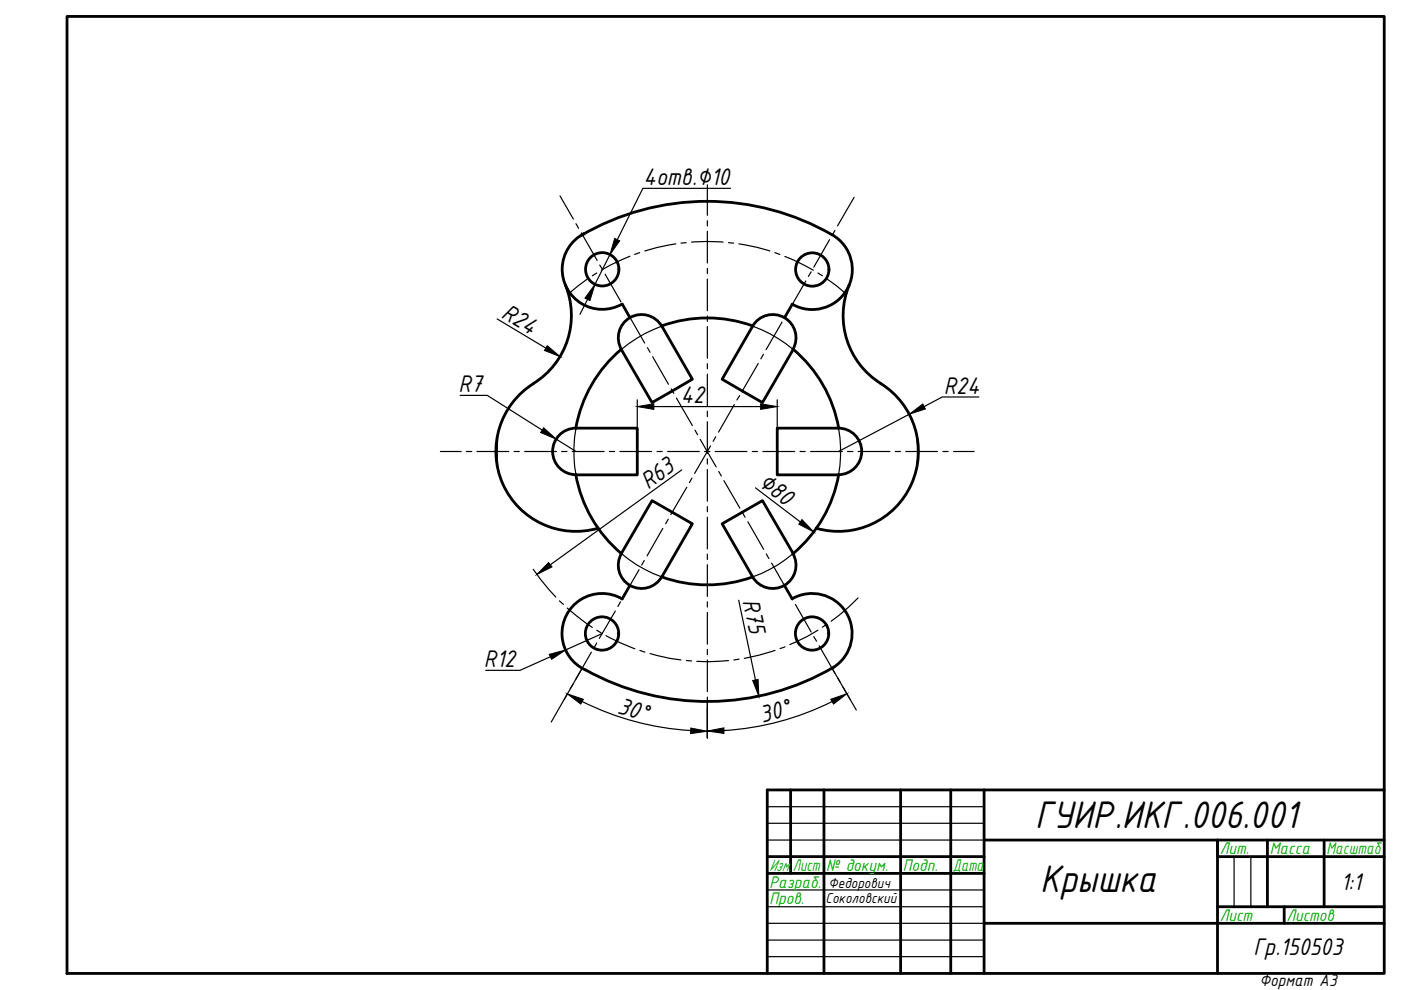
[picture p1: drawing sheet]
<svg xmlns="http://www.w3.org/2000/svg" width="297mm" height="210mm" viewBox="0 0 297 210" stroke-linecap="round" stroke-linejoin="round" font-family="sans-serif">
<!-- layer: 0 -->
<g fill="none" stroke="#000" stroke-width=".59">
<path d="M14.2 3.5h279.3v202.9h-279.3zM123.8 49.5a8.5 8.5 0 0 0-3.6 11.6 8.5 8.5 0 0 0 11.7 3.4M123.8 49.6l-.3 .2M149.9 42.7a52.4 52.4 0 0 1 27.5 7.7 8.5 8.5 0 0 1 1.9 11.5 8.5 8.5 0 0 1-11.3 2.6l-1.6 2.8M150 42.7a53 53 0 0 0-26.9 7.3M119.8 60.4a17 17 0 0 1-6.7 20.9M131.7 74.1l6.5 11.3 4.3-2.5 4.3-2.5-6.5-11.3a27.9 27.9 0 0 1 19.3 0l-6.5 11.3 4.3 2.5 4.3 2.5 6.5-11.3M131.7 74.1a28.3 28.3 0 0 0-9.6 16.7M131.9 64.5l1.6 2.8M140.3 69.2a4.9 4.9 0 0 0-6.7-1.9 4.9 4.9 0 0 0-1.8 6.8M159.6 69.2a4.9 4.9 0 0 1 6.7-1.9 4.9 4.9 0 0 1 1.8 6.8M168.2 74.1a28.3 28.3 0 0 1 9.6 16.7"/>
<path d="M180.1 60.4a17 17 0 0 0 6.7 20.9 17 17 0 0 1 6.4 21.3 17 17 0 0 1-20.2 9.4M113.2 81.3a17 17 0 0 0-6.6 21.3 17 17 0 0 0 20.2 9.4M122.1 90.8a4.9 4.9 0 0 0-4.9 4.9 4.9 4.9 0 0 0 4.9 4.9 28.2 28.2 0 0 0 9.6 16.8l6.5-11.3 8.6 5-6.5 11.2a28.3 28.3 0 0 0 19.3 0l-6.5-11.2 8.6-5 6.5 11.3a28.3 28.3 0 0 0 9.6-16.7M122.1 90.8h13v9.9h-13M131.8 117.4a4.9 4.9 0 0 0 1.8 6.7 4.9 4.9 0 0 0 6.7-1.8M168.1 117.4a4.9 4.9 0 0 1-1.8 6.7 4.9 4.9 0 0 1-6.7-1.8M177.8 100.6a4.9 4.9 0 0 0 4.9-4.9 4.9 4.9 0 0 0-4.9-4.9h-13v9.9h13M133.5 124.1l-1.6 2.9M166.3 124.1l1.7 2.9M167.9 127a8.5 8.5 0 0 1 11.5 2.9 8.5 8.5 0 0 1-2.6 11.5 53 53 0 0 1-54.3-.3 8.5 8.5 0 0 1-1.9-11.5 8.5 8.5 0 0 1 11.3-2.6M167.6 167.5v17.7M174.7 167.5v38.9"/>
<path d="M191 167.5v38.9M201.6 167.5v38.9M208.6 167.5v38.9M208.6 178.1h84.9M268.7 178.1v14.1M280.7 178.1v14.1M293.5 167.5h-130.8v38.9M162.7 181.6h45.9M162.7 185.2h45.9M208.6 195.8h84.9M258.1 192.2h35.4M272.3 192.2v3.6"/>
<path d="M293.5 181.6h-35.4v-3.5v28.3"/>
<circle cx="127.7" cy="57.1" r="3.5"/>
<circle cx="172.2" cy="57.1" r="3.5"/>
<circle cx="127.6" cy="134.3" r="3.5"/>
<circle cx="172.2" cy="134.3" r="3.5"/>
</g>
<path d="M162.7 171h45.9M162.7 174.6h45.9M162.7 178.1h45.9M162.7 188.7h45.9M162.7 192.2h45.9M162.7 199.3h45.9M162.7 195.8h45.9M261.6 181.6v10.6M265.2 181.6v10.6M162.7 202.8h45.9" fill="none" stroke="#000" stroke-width=".25"/>
<g fill="none" stroke="#000" stroke-width=".25">
<path d="M150 39.2v6.4M118.7 41.5l2.9 5M122.1 47.4l.6 1M123.3 49.4l3.3 5.8M124.7 59.1l-4.1 3.2M126.5 57.9l-.9 .6M127.2 56.2l.5 1M128.3 58.1l3.3 5.9M133.5 54.3l-4.1 1.9-1.9 1.1M135.6 53.6l-1 .3M143.3 51.7l-4 .8-2.6 .7M145.5 51.4l-1.1 .1"/>
<path d="M146.6 51.3l3.4-.1 3.3 .1M150 46.8v1.1M150 49v6.8M150 56.9v1.1M150 59.2v6.7M154.5 51.4l1.1 .1M156.7 51.7l3.9 .8 2.6 .7M164.3 53.6l1 .3M166.4 54.4l1.8 .7 4.3 2.2M170.8 59.6l-3.3 5.8M172 57.6l-.6 1M173.4 57.9l1 .6"/>
<path d="M175.3 59.1l2.1 1.5 2 1.7M175.9 50.8l-3.4 5.9M177 48.9l-.5 .9M181.1 41.8l-3.5 6.1M132.2 65l.6 .9M133.3 66.9l3.4 5.8M137.3 73.7l.5 1M138.4 75.6l3.3 5.9M140.3 69.1a28 28 0 0 0-8.6 5M150 67v1.1M150 69.2v6.8M150 77.1v1.1"/>
<path d="M150 79.3v6.8M159.6 69.1a28 28 0 0 1 8.6 5M160.8 77.1l-3.4 5.8M161.9 75.1l-.6 1M165.8 68.3l-3.4 5.8M166.4 67.3h.1M166.9 66.4l-.5 .9M93.4 95.7h4.4M98.9 95.7h1.1M101.1 95.7h6.8M105.6 92l-.2 2.5 .2 5M109 95.7h1.1"/>
<path d="M111.2 95.7h6.8M119.1 95.7h1.1M121.3 95.7h6.8M122.1 90.8a28.1 28.1 0 0 0 0 9.9M129.2 95.7h1.1M131.4 95.7h6.8M139.3 95.7h1.1M141.5 95.7h6.8M142.3 82.4l.6 1M143.4 84.4l3.4 5.8M147.3 91.2l.6 1M148.4 93.1l3.4 5.9"/>
<path d="M149.4 95.7h1.1M150 87.2v1.1M150 89.4v6.8M150 97.3v1.1M150 99.5v6.8M150.7 94.5l-3.4 5.9M151.6 95.7h6.8M151.8 92.6l-.6 1M152.4 100l.5 .9M155.7 85.8l-3.4 5.8M156.8 83.9l-.6 .9M159.5 95.7h1.1"/>
<path d="M161.7 95.7h6.8M169.6 95.7h1.1M171.9 95.7h6.7M177.8 90.8a28.1 28.1 0 0 1 0 9.9M179.7 95.7h1.1M181.9 95.7h6.8M189.8 95.7h1.1M192.1 95.7h6.7M194.3 92l.2 2.5-.2 5M199.9 95.7h1.1M202.2 95.7h4.3M131.7 117.4a26.6 26.6 0 0 0 8.6 4.9"/>
<path d="M136.6 118.8l-.6 1M140.5 112l-3.3 5.9M141.7 110.1l-.6 1M145.6 103.3l-3.4 5.8M146.7 101.4l-.5 .9M150 107.4v1.1M150 109.7v6.7M150 117.5v1.1M150 119.7v6.8M153.5 101.9l3.4 5.9M157.4 108.7l.6 1M158.6 110.6l3.3 5.9"/>
<path d="M162.5 117.4l.5 1M163.6 119.4l3.3 5.8M168.2 117.4a26.6 26.6 0 0 1-8.6 4.9M113.1 120.7l1.6 2.2 3.1 3.7M118.6 127.4l.9 .8M120.3 128.9l2 1.8 3.3 2.3M125.4 138.3l-3.4 5.8M126.5 133.6l1 .6M126.5 136.3l-.5 1M128.5 134.8l3.1 1.5 3 1.3M130.5 129.6l-3.4 5.8M131.6 127.6l-.6 1"/>
<path d="M135.5 120.8l-3.4 5.8M135.7 137.9l1 .4M137.8 138.6l4.2 1 2.4 .3M150 127.6v1.1M150 129.9v6.7M150 137.7v1.1M150 139.9v6.8M156.7 139.8l-1.1 .1M164.3 137.9l-3.4 1-3.1 .7M166.4 137.1l-1 .4M167.5 126.2l.6 1M168.6 128.2l3.4 5.8"/>
<path d="M172.5 135l.6 .9M173.4 133.6l-2.3 1.4-3.6 1.7M173.7 136.9l3.3 5.9M175.3 132.3l-.9 .7M181.9 126.8l-1.9 1.9-3.8 3M120.3 147l-3.4 6.1M121.5 145.1l-.6 1M145.5 140.1h1.1M150 147.8v1.1M150 150v6.5M154.5 140.1l-4.4 .2-2.4-.1M177.6 143.7l.6 1"/>
<path d="M178.7 145.6l2.9 5"/>
</g>
<g fill="none" stroke="#000" stroke-width=".25">
<path d="M154.9 39.9h-18.6l-5.4 10.9M129.3 54l-3.2 6.3M105.4 67.6l10.3 6.2M124.6 63.5l-1.6 3.1M97.6 83.8h5.7l11.7 7.4M117.9 93.1l4.2 2.6M135.1 84.8v6M138.6 86.2h22.7M144.6 99.6l-27.9 20.1M164.8 84.8v6M192.8 87.8l-15 7.9M207.5 84.2h-7.7l-3.9 2"/>
<path d="M160.2 103.4l9.5 7.3M116.7 139.2l-6.4 2.9h-7.3M127.7 134.3l-7.8 3.5M156.6 127.3l3.6 16.9M123.4 148.7a59.3 59.3 0 0 0 23 6.2M123.4 141.7l-3.8 6.6M150 148.8h.1M150 156.5h.1M150 148.8v7.6M176.4 148.8a59.2 59.2 0 0 1-22.9 6.1M176.4 141.7l3.8 6.6"/>
</g>
<g fill="#000" stroke="#000" stroke-width=".21">
<path d="M130.3 50.6l1.1 .5-2.1 2.9zM116 73.3l2.8 2.3-3.4-1.3zM126.1 60.3l-1 3.4-1.1-.5zM115.3 90.7l2.6 2.4-3.3-1.4zM135.1 86.2l3.5-.6v1.2zM161.3 85.6l3.5 .6-3.5 .6zM192.8 87.8l2.9-2.1 .5 1zM116.3 119.3l.7 .9-3.2 1.6zM170 110.2l2.5 2.6-3.1-1.7zM116.4 138.7l3.5-.9-2.9 2zM120.3 147.1l3.4 1.2-.6 1zM146.5 154.4l3.5 .6-3.6 .5z"/>
<path d="M150 155l3.5-.7v1.2zM159.6 144.3l1.1-.3 .2 3.6zM176.1 148.3l3.5-1.2-2.9 2.2z"/>
</g>
<g font-size="8.8">
<text x="219.5" y="175.6">ГУИР.ИКГ.006.001</text>
<text x="220.5" y="189">Крышка</text>
</g>
<g font-size="5.5">
<text x="136.5" y="39.3">4отв.∅10</text>
<text x="106.1" y="67.2" transform="rotate(31 106.1 67.2)">R24</text>
<text x="97.2" y="83.1">R7</text>
<text x="200.1" y="83.5">R24</text>
<text x="144.3" y="85.5">42</text>
<text x="137.4" y="103.9" transform="rotate(-36 137.4 103.9)">R63</text>
<text x="160.5" y="102.8" transform="rotate(37 160.5 102.8)">∅80</text>
<text x="157.4" y="127.4" transform="rotate(78 157.4 127.4)">R75</text>
<text x="102.6" y="141.4">R12</text>
<text x="130.7" y="151.2" transform="rotate(16 130.7 151.2)">30°</text>
<text x="161.6" y="153.2" transform="rotate(-15 161.6 153.2)">30°</text>
<text x="284.3" y="188.7">1:1</text>
<text x="265.8" y="202.5">Гр.150503</text>
</g>
<g font-size="3.8" fill="#00ad00">
<text x="163.1" y="184.7">Изм.</text>
<text x="168.1" y="184.7">Лист</text>
<text x="175.2" y="184.7">№ докум.</text>
<text x="191.4" y="184.7">Подп.</text>
<text x="202" y="184.7">Дата</text>
<text x="258.6" y="181.2">Лит.</text>
<text x="269.2" y="181.2">Масса</text>
<text x="281.2" y="181.2">Масштаб</text>
<text x="163.1" y="188.2">Разраб.</text>
<text x="163.1" y="191.7">Пров.</text>
<text x="258.6" y="195.3">Лист</text>
<text x="272.7" y="195.3">Листов</text>
</g>
<text font-size="3.8" x="267" y="209.1">Формат А3</text>
<g font-size="3.3">
<text x="175" y="191.5">Соколовский</text>
<text x="175.7" y="188.2">Федорович</text>
</g>
</svg>
